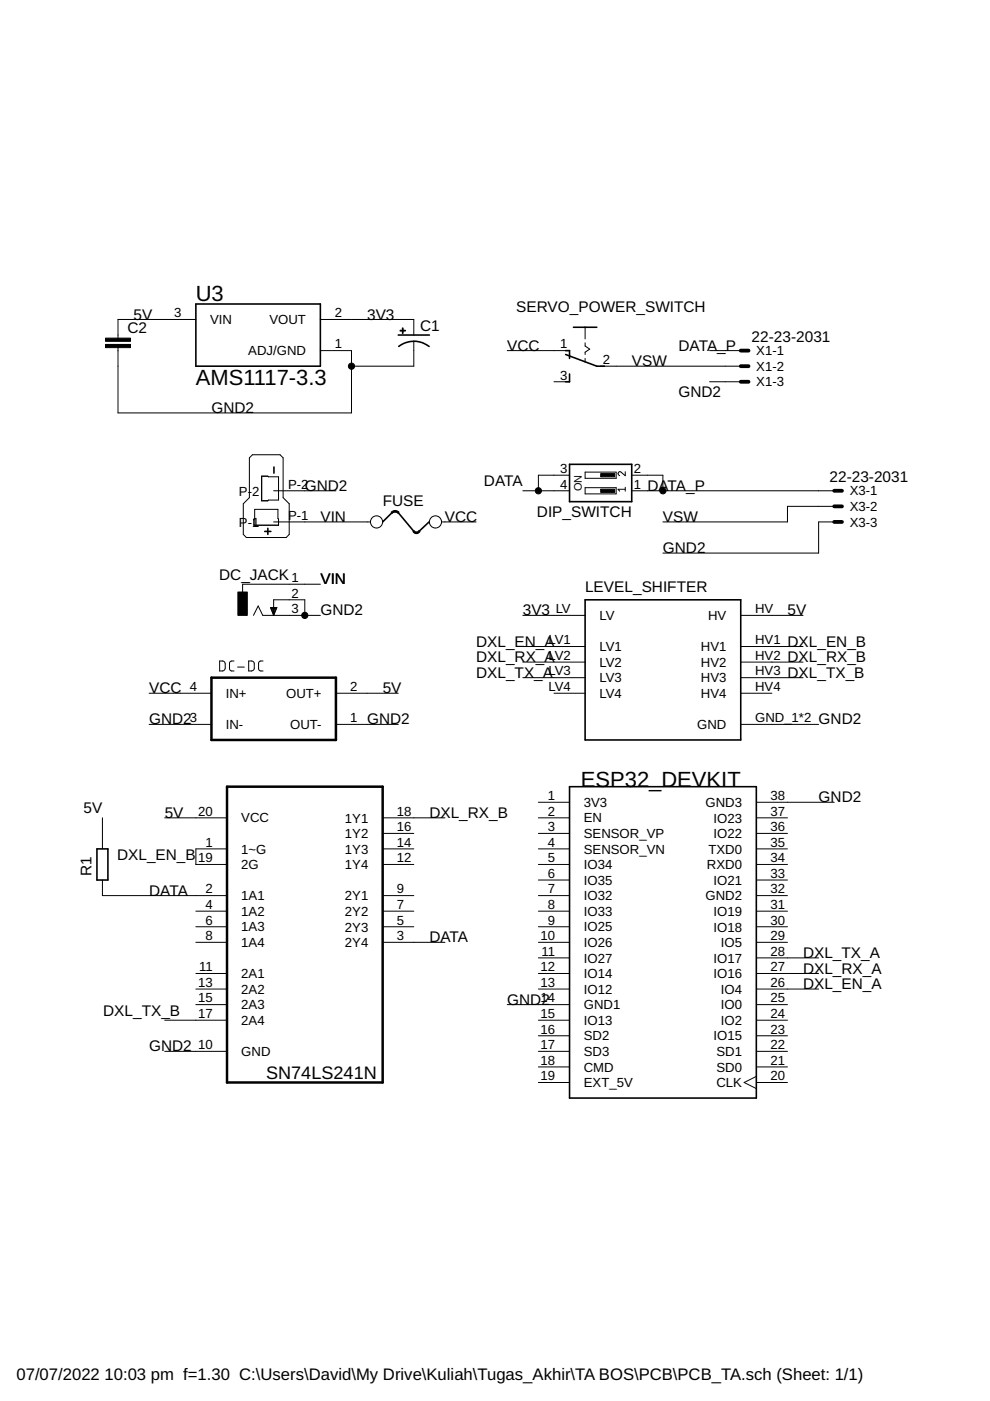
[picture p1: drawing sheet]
<svg xmlns="http://www.w3.org/2000/svg" width="210mm" height="297mm" viewBox="0 0 210 297" stroke-linecap="round" stroke-linejoin="round" font-family="sans-serif">
<g fill="none" stroke="#000" stroke-width=".21">
<path d="M25 73.7v13.8h49.5v-13.2h-6.6M41.5 67.7h-16.5v4M67.9 67.7h19.8v3.3M87.7 72.4v5.2h-13.2M107.5 74.3h13.3M124.1 69.4v2.5M124.1 72.7v.7l.9 .6-.9 .7v.5M124.1 76v.8M127.4 77.6h29.7M150.5 74.3h6.6M52.9 97.1l.6-.7h5.9l.6 .7v8.4l1.3 1.3v6.5l-.6 .7h-8.5l-.6-.7v-6.5l1.3-1.3zM117.5 80.9h3.3"/>
<path d="M150.5 80.9h6.6M54 108h4.9l.2 3.4h-5.3zM55.5 101l3.6 .1v4.9l-3.6 .2zM58 104.1h13.2M58 110.7h20.5M93.6 110.7h7.3M110.8 104.1h10M120.8 100.8h-6.6v3.3M124.1 100.1h6.5v1.3h-6.5zM124.1 103.4h6.5v1.3h-6.5zM132.6 100v.9l-.9-.8a.41 .41 0 0 0-.6 .2 .41 .41 0 0 0 .3 .6M132.6 103.7h-1.6l.4 .4"/>
<path d="M132.6 103.3v.8M133.9 104.1h43M133.9 100.8h6.6v3.3M176.9 107.4h-9.9v3.3h-26.5M176.9 110.7h-3.3v6.6h-33.1M53.7 130.5l1-2 1 2h12.2M57.4 128.8h1.3l-.7 1.7zM57.4 128.9h1.3M57.4 129h1.2M57.5 129.2h1M57.6 129.3h.9M57.7 129.5h.7"/>
<path d="M57.7 129.7h.6M57.8 129.9h.5M57.8 130h.4M57.9 130.2h.2M58 130.3h.1M58 130.5v-3.3h6.6v3.3M67.9 123.9h-16.5v1.6M110.8 130.5h13.3M110.8 137.1h13.3M157.1 130.5h13.2M157.1 137.1h13.2M31.6 147h13.2"/>
<path d="M31.6 153.6h13.2M46.6 140.1l.7 .1 .4 .3 .1 1.2-.5 .5-.7 .1zM49.6 140.1l-.6 .1-.3 .4v1.4l.3 .2 .6 .1M50.4 141.4h1.4M52.7 140.1l.8 .1 .3 .2v1.6a1.03 1.03 0 0 1-1.1 .3zM55.8 140.1l-.7 .1-.3 .4 .1 1.4 .2 .2 .7 .1M71.2 147h13.2M71.2 153.6h13.2M110.8 140.4h13.3M110.8 143.7h13.3M117.5 147h6.6M157.1 140.4h13.2"/>
<path d="M157.1 143.7h13.2M157.1 147h6.6M157.1 153.6h16.5M21.7 173.4v6.6M34.9 173.4h13.2M48.1 180h-6.6v3.3h6.6M81.1 173.4h13.2M81.1 180h6.6M81.1 176.7h6.6M114.2 173.4h6.6M114.2 180h6.6M114.2 176.7h6.6"/>
<path d="M114.2 170.1h6.6M160.4 173.4h6.6M160.4 180h6.6M160.4 176.7h6.6M160.4 170.1h16.5M21.7 186.6v3.3h26.4M41.5 193.2h6.6M41.5 196.5h6.6M41.5 199.8h6.6M81.1 183.3h6.6M81.1 189.9h6.6M81.1 193.2h6.6"/>
<path d="M81.1 196.5h6.6M81.1 199.8h13.2M114.2 183.3h6.6M114.2 189.9h6.6M114.2 193.2h6.6M114.2 196.5h6.6M114.2 199.8h6.6M114.2 186.6h6.6M160.4 183.3h6.6M160.4 189.9h6.6M160.4 193.2h6.6M160.4 196.5h6.6"/>
<path d="M160.4 199.8h6.6M160.4 186.6h6.6M34.9 216.3h13.2M41.5 206.4h6.6M41.5 209.7h6.6M41.5 213h6.6M107.5 213h13.3M114.2 206.4h6.6M114.2 209.7h6.6M114.2 216.3h6.6M114.2 203.1h6.6M114.2 219.6h6.6"/>
<path d="M160.4 206.4h13.2M160.4 209.7h13.2M160.4 213h6.6M160.4 216.3h6.6M160.4 203.1h13.2M160.4 219.6h6.6M34.9 222.9h13.2M114.2 222.9h6.6M114.2 226.2h6.6M114.2 229.5h6.6M160.4 222.9h6.6M160.4 226.2h6.6"/>
<path d="M160.4 229.5h6.6M160.4 228.2l-2.6 1.3 2.6 1.3"/>
<circle cx="79.8" cy="110.7" r="1.29"/>
<circle cx="92.3" cy="110.7" r="1.29"/>
</g>
<path d="M22.4 73h5.3v.7h-5.3zM22.4 71.7h5.3v.7h-5.3zM84.8 70h1.2v.2h-1.2zM85.3 69.5h.2v1.2h-.2zM127.4 103.7h2.9v.7h-2.9zM127.4 100.4h2.9v.7h-2.9zM50.4 125.5h2v5h-2z" fill="#000" stroke="#000" stroke-width=".21"/>
<g fill="none" stroke="#000" stroke-width=".34">
<path d="M41.5 64.5h26.4v13.1h-26.4zM84.4 71h6.6M84.5 73.4a5.3 5.3 0 0 1 6.5 0M119.9 74.3h.9v1.7M119.9 75.2l6.6 2.4h1.7M120.8 79.3v1.6h-.9M121.6 69.4h4.9M58.1 99v1.3M120.8 98.4h13.1v8h-13.1zM56.1 112.7h1.3M56.8 112v1.3M83.1 108.7l-2 2"/>
<path d="M84.4 108.7l3.3 3.9M91 110.7l-2.1 1.9M124.1 127.2h33v29.7h-33zM20.6 180h2.3v6.6h-2.3zM120.8 166.8h39.6v66h-39.6z"/>
</g>
<path d="M44.8 143.7h26.4v13.2h-26.4zM48.1 166.8h33v62.7h-33z" fill="none" stroke="#000" stroke-width=".53"/>
<g fill="#000" stroke="#000" stroke-width=".21">
<path d="M82.9 108.6l.9-.4v.4l-.6 .2z" fill-rule="evenodd"/>
<path d="M83.8 108.2l.8 .4-.2 .2-.6-.2z" fill-rule="evenodd"/>
<path d="M87.6 112.7l.3-.2 .4 .3v.3h-.3z" fill-rule="evenodd"/>
<path d="M88.3 112.8l.5-.3 .2 .1-.5 .5z" fill-rule="evenodd"/>
<circle cx="74.5" cy="77.6" r=".66"/>
<circle cx="114.2" cy="104.1" r=".66"/>
<circle cx="140.5" cy="104.1" r=".66"/>
<circle cx="64.6" cy="130.5" r=".66"/>
</g>
<path d="M157.1 74.3h1.6M157.1 77.6h1.6M157.1 80.9h1.6M176.9 104.1h1.6M176.9 107.4h1.6M176.9 110.7h1.6" fill="none" stroke="#000" stroke-width=".8"/>
<g font-size="4.7">
<text x="41.5" y="63.8">U3</text>
<text x="41.5" y="81.6">AMS1117-3.3</text>
<text x="123.1" y="166.8">ESP32_DEVKIT</text>
</g>
<text font-size="3.8" x="56.4" y="228.7">SN74LS241N</text>
<g font-size="3.5">
<text x="3.5" y="292.5">07/07/2022</text>
<text x="22.2" y="292.5">10:03 pm f=1.30 C:\Users\David\My Drive\Kuliah\Tugas_Akhir\TA BOS\PCB\PCB_TA.sch (Sheet: 1/1)</text>
</g>
<g font-size="3.3">
<text x="27" y="70.5">C2</text>
<text x="28.3" y="67.7">5V</text>
<text x="77.8" y="67.7">3V3</text>
<text x="89.1" y="70.2">C1</text>
<text x="109.5" y="66.1">SERVO_POWER_SWITCH</text>
<text x="107.5" y="74.3">VCC</text>
<text x="134" y="77.6">VSW</text>
<text x="143.9" y="74.3">DATA_P</text>
<text x="159.4" y="72.5">22-23-2031</text>
<text x="44.8" y="87.6">GND2</text>
<text x="143.9" y="84.3">GND2</text>
<text x="64.6" y="104.1">GND2</text>
<text x="81.1" y="107.4">FUSE</text>
<text x="102.6" y="103.1">DATA</text>
<text x="137.3" y="104.1">DATA_P</text>
<text x="175.9" y="102.2">22-23-2031</text>
<text x="67.9" y="110.7">VIN</text>
<text x="94.3" y="110.7">VCC</text>
<text x="113.8" y="109.7">DIP_SWITCH</text>
<text x="140.6" y="110.7">VSW</text>
<text x="140.6" y="117.3">GND2</text>
<text x="46.5" y="122.9">DC_JACK</text>
<text x="67.9" y="123.9">VIN</text>
<text x="124" y="125.5">LEVEL_SHIFTER</text>
<text x="67.9" y="130.5">GND2</text>
<text x="110.8" y="130.5">3V3</text>
<text x="167" y="130.5">5V</text>
<text x="100.9" y="137.1">DXL_EN_A</text>
<text x="167" y="137.1">DXL_EN_B</text>
<text x="100.9" y="140.4">DXL_RX_A</text>
<text x="100.9" y="143.7">DXL_TX_A</text>
<text x="167" y="140.4">DXL_RX_B</text>
<text x="167" y="143.7">DXL_TX_B</text>
<text x="31.6" y="147">VCC</text>
<text x="81.1" y="147">5V</text>
<text x="31.6" y="153.6">GND2</text>
<text x="77.8" y="153.6">GND2</text>
<text x="173.6" y="153.6">GND2</text>
<text x="17.7" y="172.4">5V</text>
<text x="34.9" y="173.4">5V</text>
<text x="91" y="173.4">DXL_RX_B</text>
<text x="173.6" y="170.1">GND2</text>
<text x="19.4" y="185.8" transform="rotate(-90 19.4 185.8)">R1</text>
<text x="24.8" y="182.3">DXL_EN_B</text>
<text x="31.6" y="189.9">DATA</text>
<text x="91" y="199.8">DATA</text>
<text x="170.3" y="203.1">DXL_TX_A</text>
<text x="170.3" y="209.7">DXL_EN_A</text>
<text x="170.3" y="206.4">DXL_RX_A</text>
<text x="21.9" y="215.3">DXL_TX_B</text>
<text x="107.5" y="213">GND2</text>
<text x="31.6" y="222.9">GND2</text>
</g>
<g font-size="2.8">
<text x="36.9" y="67.3">3</text>
<text x="44.6" y="68.7">VIN</text>
<text x="57.1" y="68.7">VOUT</text>
<text x="71" y="67.3">2</text>
<text x="52.6" y="75.3">ADJ/GND</text>
<text x="71" y="73.9">1</text>
<text x="118.7" y="73.9">1</text>
<text x="127.8" y="77.2">2</text>
<text x="160.4" y="75.3">X1-1</text>
<text x="118.7" y="80.5">3</text>
<text x="160.4" y="78.6">X1-2</text>
<text x="160.4" y="81.9">X1-3</text>
<text x="118.7" y="100.3">3</text>
<text x="134.4" y="100.3">2</text>
<text x="50.7" y="105.1">P-</text>
<text x="53.4" y="105.1">2</text>
<text x="61.1" y="103.6">P-2</text>
<text x="118.7" y="103.6">4</text>
<text x="134.4" y="103.6">1</text>
<text x="180.2" y="105">X3-1</text>
<text x="50.7" y="111.7">P-1</text>
<text x="61.1" y="110.2">P-1</text>
<text x="180.2" y="108.4">X3-2</text>
<text x="180.2" y="111.7">X3-3</text>
<text x="61.8" y="123.4">1</text>
<text x="61.8" y="126.7">2</text>
<text x="61.8" y="130">3</text>
<text x="117.8" y="130">LV</text>
<text x="127.1" y="131.5">LV</text>
<text x="150.1" y="131.5">HV</text>
<text x="160.1" y="130">HV</text>
<text x="116.3" y="136.6">LV1</text>
<text x="160.1" y="136.6">HV1</text>
<text x="116.3" y="139.9">LV2</text>
<text x="116.3" y="143.2">LV3</text>
<text x="127.1" y="138.1">LV1</text>
<text x="127.1" y="141.4">LV2</text>
<text x="148.6" y="138.1">HV1</text>
<text x="148.6" y="141.4">HV2</text>
<text x="160.1" y="139.9">HV2</text>
<text x="160.1" y="143.2">HV3</text>
<text x="40.2" y="146.5">4</text>
<text x="47.9" y="148">IN+</text>
<text x="60.7" y="148">OUT+</text>
<text x="74.3" y="146.5">2</text>
<text x="116.3" y="146.5">LV4</text>
<text x="127.1" y="144.7">LV3</text>
<text x="127.1" y="148">LV4</text>
<text x="148.6" y="144.7">HV3</text>
<text x="148.6" y="148">HV4</text>
<text x="160.1" y="146.5">HV4</text>
<text x="40.2" y="153.1">3</text>
<text x="47.9" y="154.6">IN-</text>
<text x="61.5" y="154.6">OUT-</text>
<text x="74.3" y="153.1">1</text>
<text x="147.8" y="154.6">GND</text>
<text x="160.1" y="153.1">GND_1*2</text>
<text x="42" y="172.9">20</text>
<text x="84.2" y="172.9">18</text>
<text x="116.2" y="169.6">1</text>
<text x="116.2" y="172.9">2</text>
<text x="123.8" y="171.1">3V3</text>
<text x="149.6" y="171.1">GND3</text>
<text x="163.4" y="172.9">37</text>
<text x="163.4" y="169.6">38</text>
<text x="43.5" y="179.5">1</text>
<text x="51.2" y="174.4">VCC</text>
<text x="73.1" y="174.4">1Y1</text>
<text x="73.1" y="177.7">1Y2</text>
<text x="84.2" y="176.2">16</text>
<text x="84.2" y="179.5">14</text>
<text x="116.2" y="176.2">3</text>
<text x="116.2" y="179.5">4</text>
<text x="123.8" y="174.4">EN</text>
<text x="123.8" y="177.7">SENSOR_VP</text>
<text x="151.3" y="177.7">IO22</text>
<text x="151.3" y="174.4">IO23</text>
<text x="163.4" y="179.5">35</text>
<text x="163.4" y="176.2">36</text>
<text x="42" y="182.8">19</text>
<text x="51.2" y="181">1~G</text>
<text x="51.2" y="184.3">2G</text>
<text x="73.1" y="181">1Y3</text>
<text x="73.1" y="184.3">1Y4</text>
<text x="84.2" y="182.8">12</text>
<text x="116.2" y="182.8">5</text>
<text x="123.8" y="181">SENSOR_VN</text>
<text x="123.8" y="184.3">IO34</text>
<text x="149.9" y="184.3">RXD0</text>
<text x="150.2" y="181">TXD0</text>
<text x="163.4" y="182.8">34</text>
<text x="43.5" y="189.4">2</text>
<text x="51.2" y="190.9">1A1</text>
<text x="73.1" y="190.9">2Y1</text>
<text x="84.2" y="189.4">9</text>
<text x="116.2" y="186.1">6</text>
<text x="116.2" y="189.4">7</text>
<text x="123.8" y="187.6">IO35</text>
<text x="123.8" y="190.9">IO32</text>
<text x="149.6" y="190.9">GND2</text>
<text x="151.3" y="187.6">IO21</text>
<text x="163.4" y="189.4">32</text>
<text x="163.4" y="186.1">33</text>
<text x="43.5" y="192.7">4</text>
<text x="43.5" y="196">6</text>
<text x="51.2" y="194.2">1A2</text>
<text x="51.2" y="197.5">1A3</text>
<text x="73.1" y="194.2">2Y2</text>
<text x="73.1" y="197.5">2Y3</text>
<text x="84.2" y="192.7">7</text>
<text x="84.2" y="196">5</text>
<text x="116.2" y="192.7">8</text>
<text x="116.2" y="196">9</text>
<text x="123.8" y="194.2">IO33</text>
<text x="123.8" y="197.5">IO25</text>
<text x="151.3" y="197.5">IO18</text>
<text x="151.3" y="194.2">IO19</text>
<text x="163.4" y="196">30</text>
<text x="163.4" y="192.7">31</text>
<text x="43.5" y="199.3">8</text>
<text x="51.2" y="200.8">1A4</text>
<text x="73.1" y="200.8">2Y4</text>
<text x="84.2" y="199.3">3</text>
<text x="114.6" y="199.3">10</text>
<text x="114.8" y="202.6">11</text>
<text x="123.8" y="200.8">IO26</text>
<text x="152.8" y="200.8">IO5</text>
<text x="163.4" y="202.6">28</text>
<text x="163.4" y="199.3">29</text>
<text x="42" y="209.2">13</text>
<text x="42.2" y="205.9">11</text>
<text x="51.2" y="207.4">2A1</text>
<text x="114.6" y="205.9">12</text>
<text x="114.6" y="209.2">13</text>
<text x="123.8" y="204.1">IO27</text>
<text x="123.8" y="207.4">IO14</text>
<text x="151.3" y="207.4">IO16</text>
<text x="151.3" y="204.1">IO17</text>
<text x="163.4" y="209.2">26</text>
<text x="163.4" y="205.9">27</text>
<text x="42" y="212.5">15</text>
<text x="42" y="215.8">17</text>
<text x="51.2" y="210.7">2A2</text>
<text x="51.2" y="214">2A3</text>
<text x="114.6" y="212.5">14</text>
<text x="114.6" y="215.8">15</text>
<text x="123.8" y="210.7">IO12</text>
<text x="123.8" y="214">GND1</text>
<text x="152.8" y="214">IO0</text>
<text x="152.8" y="210.7">IO4</text>
<text x="163.4" y="215.8">24</text>
<text x="163.4" y="212.5">25</text>
<text x="51.2" y="217.3">2A4</text>
<text x="114.6" y="219.1">16</text>
<text x="123.8" y="217.3">IO13</text>
<text x="123.8" y="220.6">SD2</text>
<text x="151.3" y="220.6">IO15</text>
<text x="152.8" y="217.3">IO2</text>
<text x="163.4" y="219.1">23</text>
<text x="42" y="222.4">10</text>
<text x="51.2" y="223.9">GND</text>
<text x="114.6" y="222.4">17</text>
<text x="114.6" y="225.7">18</text>
<text x="123.8" y="223.9">SD3</text>
<text x="123.8" y="227.2">CMD</text>
<text x="151.9" y="227.2">SD0</text>
<text x="151.9" y="223.9">SD1</text>
<text x="163.4" y="225.7">21</text>
<text x="163.4" y="222.4">22</text>
<text x="114.6" y="229">19</text>
<text x="123.8" y="230.5">EXT_5V</text>
<text x="151.9" y="230.5">CLK</text>
<text x="163.4" y="229">20</text>
</g>
<text font-size="2.3" x="123.4" y="104.1" transform="rotate(-90 123.4 104.1)">ON</text>
</svg>
